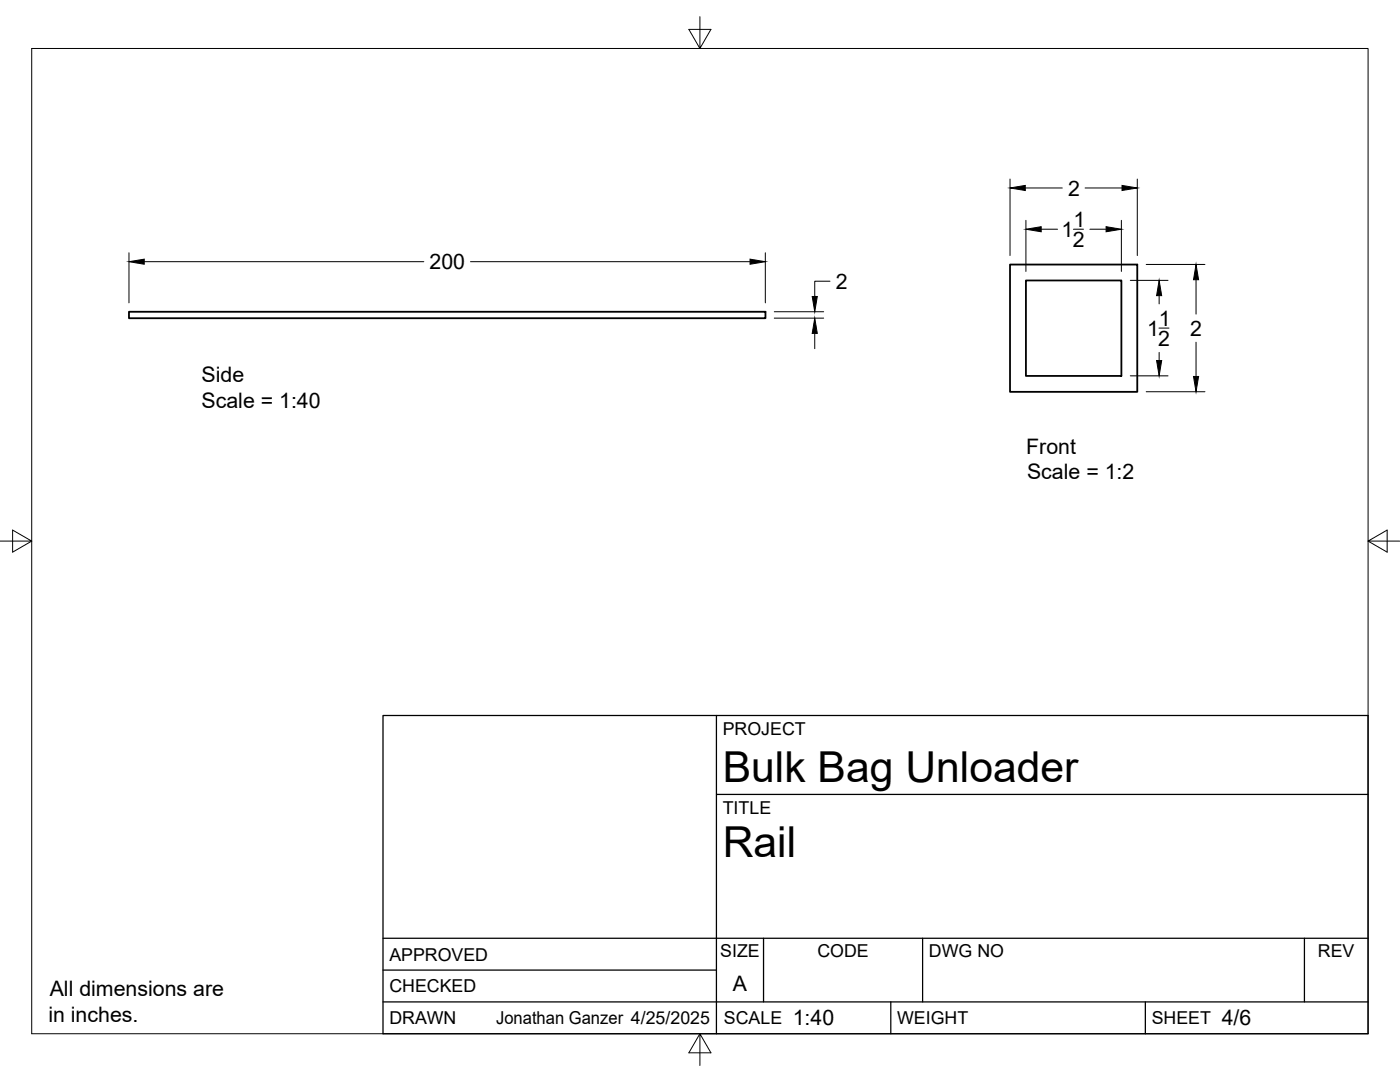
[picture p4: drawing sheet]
<svg xmlns="http://www.w3.org/2000/svg" width="279mm" height="216mm" viewBox="0 0 279 216" stroke-linecap="round" stroke-linejoin="round" font-family="sans-serif">
<!-- layer: Visible -->
<path d="M201.6 52.8h25.4v25.4h-25.4zM204.7 56h19.1v19h-19.1zM25.7 62.2h127.1v1.3h-127.1z" fill="none" stroke="#000" stroke-width=".36"/>
<!-- layer: Border -->
<path d="M6.3 9.7h266.7v196.6h-266.7zM139.7 3.3v6.4l2.2-3.8h-4.4l2.2 3.8M0 108h6.3l-3.8-2.2v4.4l3.8-2.2M273 108l3.8 2.2v-4.4l-3.8 2.2h6.4M139.7 206.3l-2.2 3.8h4.4l-2.2-3.8v6.3" fill="none" stroke="#000" stroke-width=".2"/>
<!-- layer: Titleblock -->
<path d="M76.4 142.8h196.6v63.5h-196.6zM143 158.5h130M143 142.8v63.5M76.4 199.9h196.6M76.4 193.6h66.6M76.4 187.2h196.6M152.4 187.2v12.7M177.8 199.9v6.4M184.1 187.2v12.7M228.6 199.9v6.4M260.3 187.2v12.7" fill="none" stroke="#000" stroke-width=".25"/>
<!-- layer: FD_Dimensions -->
<g fill="none" stroke="#000" stroke-width=".2">
<path d="M201.6 35.7v15.3M204.6 37.5h7.4M216.6 37.5h7.3M227 35.7v15.3M25.7 50.4v10M28.8 52.2h55.8M93.9 52.2h55.8M152.7 50.4v10M165.7 56.1h-3.1v3.1M204.7 44v10.2M207.8 45.7h3.3M214.2 45.7h2"/>
<path d="M217.5 45.7h3.2M223.8 44v10.2M225.6 55.9h7.5M228.7 52.8h11.8M231.3 59v1.6M238.7 55.8v6.9M154.5 63.5h9.9M154.5 62.2h9.9M162.6 66.5v3.1M225.6 75h7.5M228.7 78.2h11.8M231.3 65.5h2"/>
<path d="M231.3 70.3v1.6M238.7 68.3v6.8"/>
</g>
<path d="M201.6 37.5l3-.5v1zM223.9 37l3.1 .5-3.1 .5zM25.7 52.2l3.1-.5v1zM149.7 51.7l3 .5-3 .5zM162.1 59.2h1l-.5 3zM204.7 45.7l3.1-.5v1zM220.7 45.2l3.1 .5-3.1 .5zM231.3 55.9l.5 3.1h-1zM238.7 52.8l.5 3h-1zM162.6 63.5l.5 3h-1zM230.8 71.9h1l-.5 3.1zM238.2 75.1h1l-.5 3.1z" fill="#000" stroke="#000" stroke-width=".2"/>
<g font-size="8.5">
<text x="144.3" y="156">Bulk Bag Unloader</text>
<text x="144.3" y="171">Rail</text>
</g>
<g font-size="4.3">
<text x="213.1" y="39">2</text>
<text x="211.9" y="47.3">1</text>
<text x="214.2" y="45.2">1</text>
<text x="85.7" y="53.7">200</text>
<text x="214.1" y="49.3">2</text>
<text x="166.8" y="57.6">2</text>
<text x="231.3" y="65">1</text>
<text x="228.9" y="67">1</text>
<text x="231.2" y="69">2</text>
<text x="237.6" y="67">2</text>
<text x="40.2" y="76.2">Side</text>
<text x="40.2" y="81.3">Scale = 1:40</text>
<text x="204.8" y="90.5">Front</text>
<text x="205" y="95.7">Scale = 1:2</text>
<text x="146.3" y="197.7">A</text>
<text x="9.7" y="203.9">in inches.</text>
<text x="9.9" y="198.8">All dimensions are</text>
<text x="158.2" y="204.6">1:40</text>
<text x="243.8" y="204.6">4/6</text>
</g>
<g font-size="3.5">
<text x="144.3" y="146.6">PROJECT</text>
<text x="144.3" y="162.3">TITLE</text>
<text x="77.7" y="191.7">APPROVED</text>
<text x="143.7" y="191">SIZE</text>
<text x="163.1" y="191">CODE</text>
<text x="185.4" y="191">DWG NO</text>
<text x="263" y="191">REV</text>
<text x="77.7" y="198">CHECKED</text>
<text x="77.7" y="204.4">DRAWN</text>
<text x="99" y="204.4">Jonathan Ganzer 4/25/2025</text>
<text x="144.5" y="204.4">SCALE</text>
<text x="179" y="204.4">WEIGHT</text>
<text x="229.8" y="204.4">SHEET</text>
</g>
</svg>
